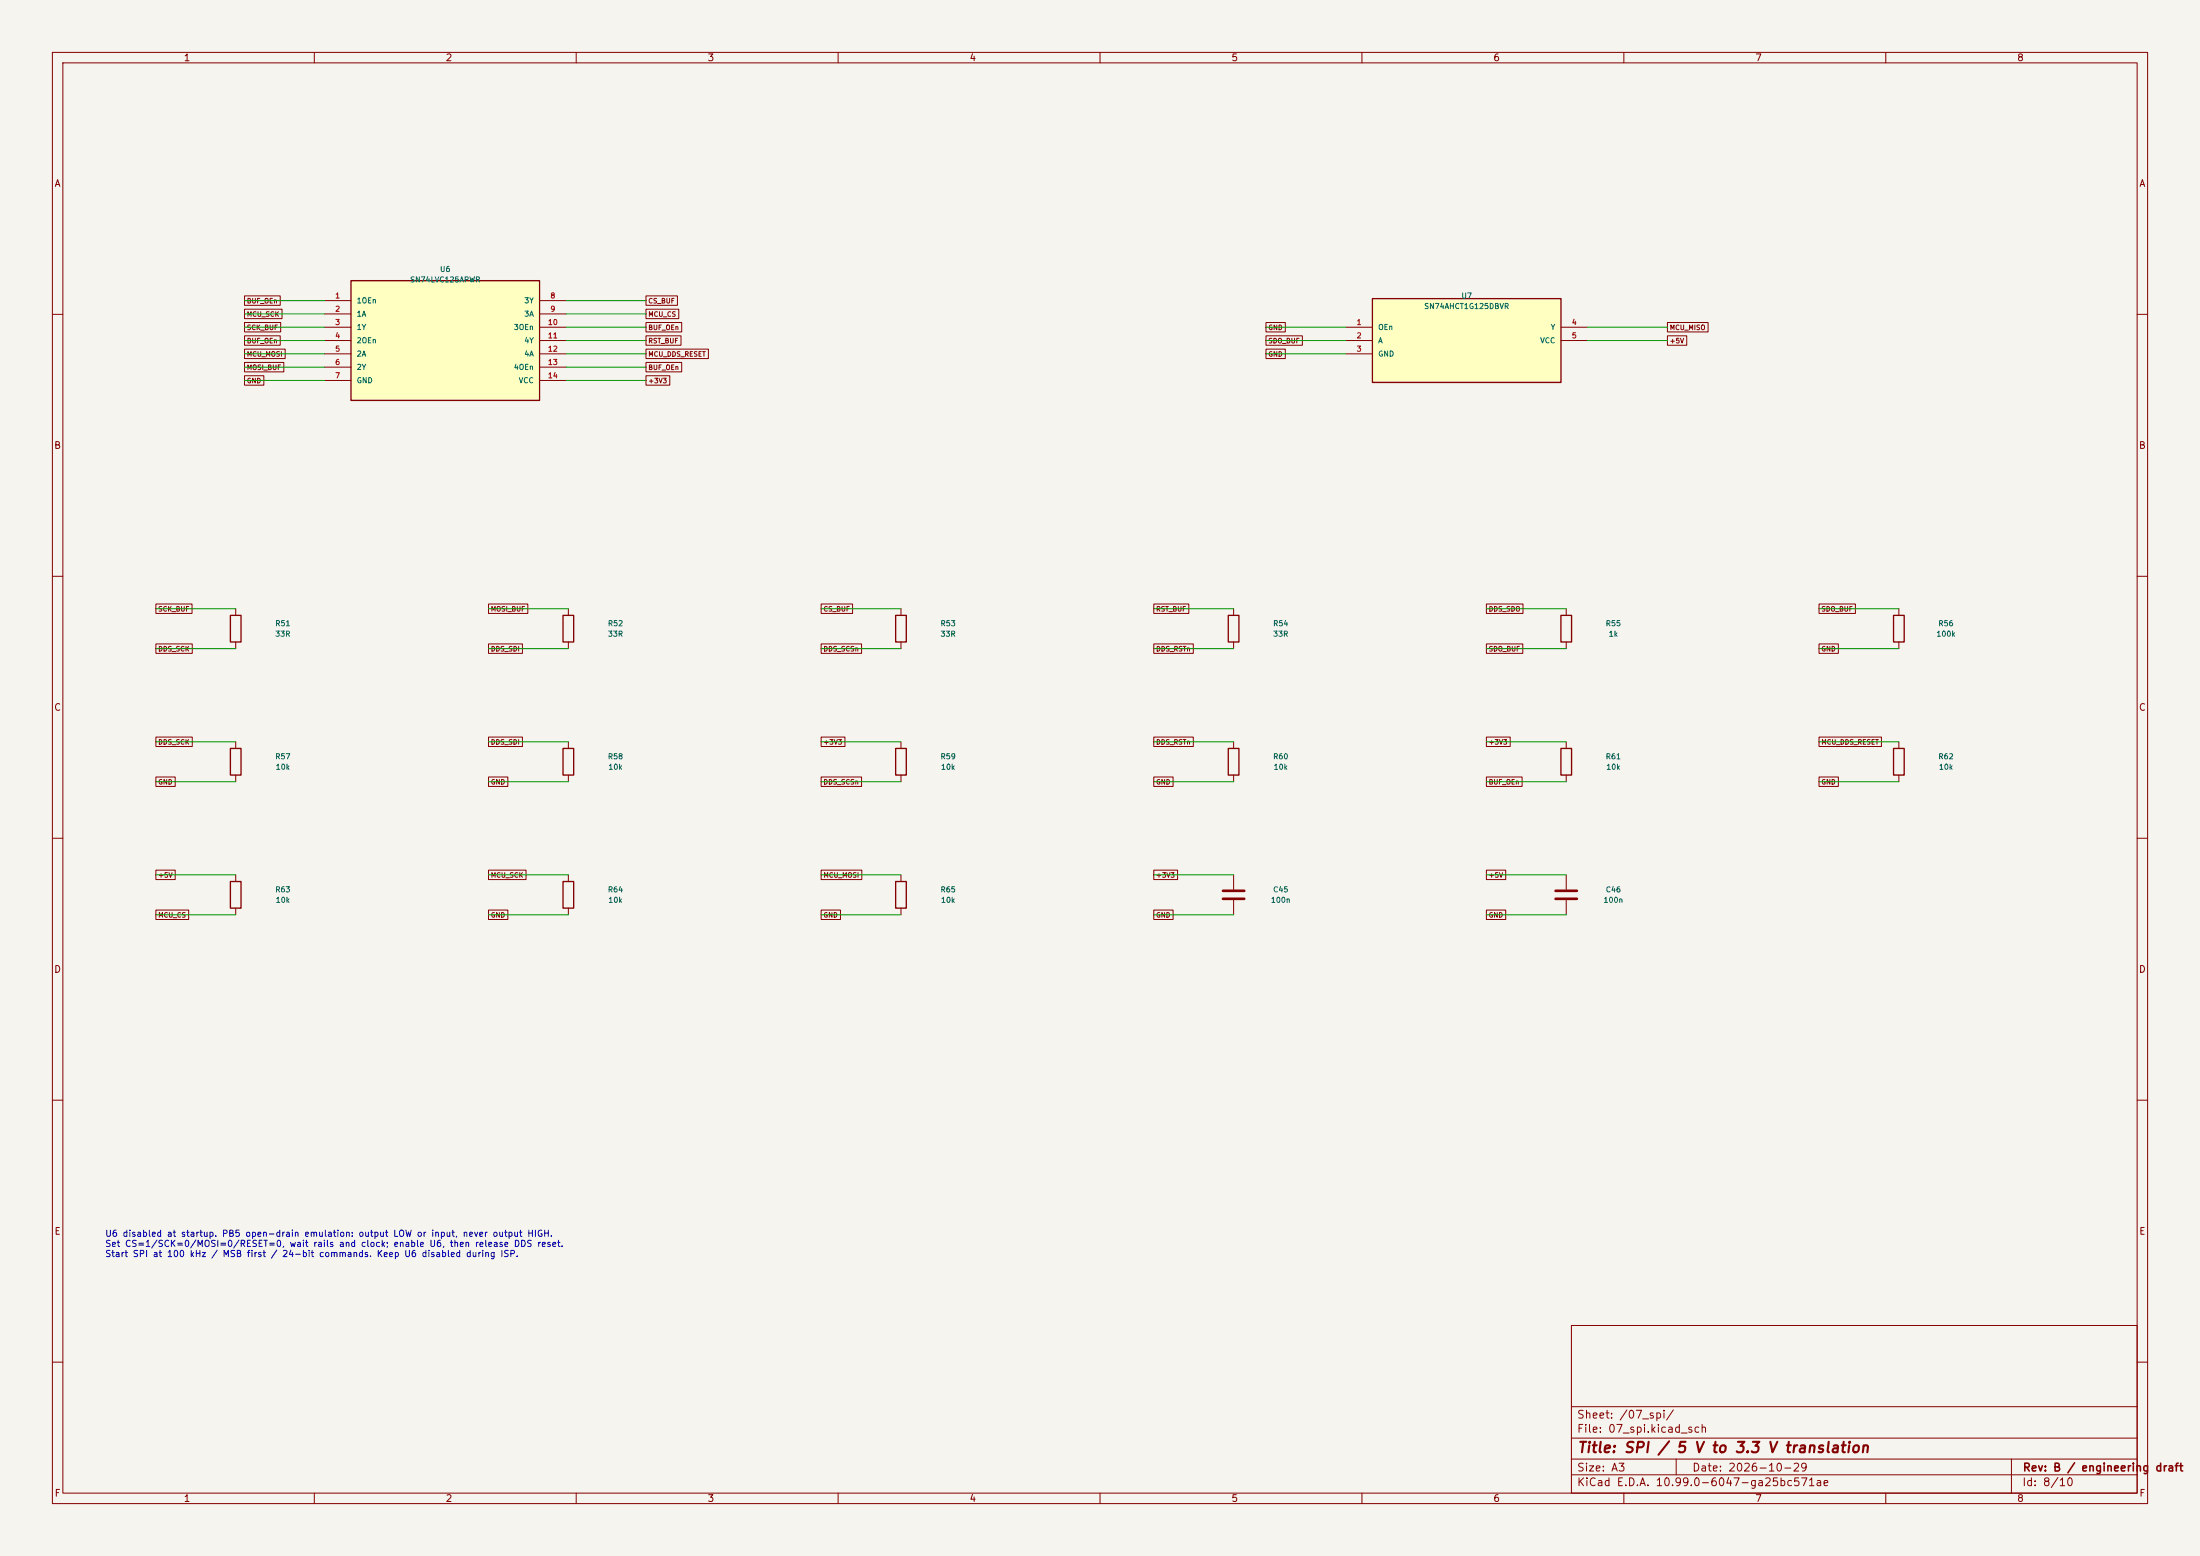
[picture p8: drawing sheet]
(kicad_sch (version 20250114) (generator "eeschema") (paper "A3") (title_block (title "SPI / 5 V to 3.3 V translation") (date "2026-10-29") (rev "B / engineering draft"))(lib_symbols (symbol "Local:AHCT1G125" (pin_names (offset 1)) (in_bom yes) (on_board yes)(property "Reference" "U" (at 0 13 0) (effects (font (size 1 1))))(property "Value" "AHCT1G125" (at 0 10 0) (effects (font (size 1 1))))(symbol "AHCT1G125_0_1" (rectangle (start -18 8) (end 18 -8) (stroke (width 0.254) (type default)) (fill (type background))))(symbol "AHCT1G125_1_1" (pin input line (at -23.08 2.54 0) (length 5.08) (name "OEn" (effects (font (size 1 1)))) (number "1" (effects (font (size 1 1)))))(pin input line (at -23.08 0.0 0) (length 5.08) (name "A" (effects (font (size 1 1)))) (number "2" (effects (font (size 1 1)))))(pin power_in line (at -23.08 -2.54 0) (length 5.08) (name "GND" (effects (font (size 1 1)))) (number "3" (effects (font (size 1 1)))))(pin tri_state line (at 23.08 2.54 180) (length 5.08) (name "Y" (effects (font (size 1 1)))) (number "4" (effects (font (size 1 1)))))(pin power_in line (at 23.08 0.0 180) (length 5.08) (name "VCC" (effects (font (size 1 1)))) (number "5" (effects (font (size 1 1)))))))(symbol "Local:C"
  (pin_numbers (hide yes))
  (pin_names
   (offset 0.254))
  (exclude_from_sim no)
  (in_bom yes)
  (on_board yes)
  (in_pos_files yes)
  (duplicate_pin_numbers_are_jumpers no)
  (property "Reference" "C" (at 0.635 2.54 0) (show_name no) (do_not_autoplace no) (effects (font (size 1.27 1.27)) (justify left)))
  (property "Value" "C" (at 0.635 -2.54 0) (show_name no) (do_not_autoplace no) (effects (font (size 1.27 1.27)) (justify left)))
  (property "Footprint" "" (at 0.9652 -3.81 0) (show_name no) (do_not_autoplace no) (hide yes) (effects (font (size 1.27 1.27))))
  (property "Datasheet" "" (at 0 0 0) (show_name no) (do_not_autoplace no) (hide yes) (effects (font (size 1.27 1.27))))
  (property "Description" "Unpolarized capacitor" (at 0 0 0) (show_name no) (do_not_autoplace no) (hide yes) (effects (font (size 1.27 1.27))))
  (symbol "C_0_1"
   (polyline (pts (xy -2.032 0.762) (xy 2.032 0.762)) (stroke (width 0.508) (type default)) (fill (type none)))
   (polyline (pts (xy -2.032 -0.762) (xy 2.032 -0.762)) (stroke (width 0.508) (type default)) (fill (type none))))
  (symbol "C_1_1"
   (pin passive line (at 0 3.81 270) (length 2.794) (name "" (effects (font (size 1.27 1.27)))) (number "1" (effects (font (size 1.27 1.27)))))
   (pin passive line (at 0 -3.81 90) (length 2.794) (name "" (effects (font (size 1.27 1.27)))) (number "2" (effects (font (size 1.27 1.27))))))
  (embedded_fonts no))(symbol "Local:LVC125" (pin_names (offset 1)) (in_bom yes) (on_board yes)(property "Reference" "U" (at 0 16.43 0) (effects (font (size 1 1))))(property "Value" "LVC125" (at 0 13.43 0) (effects (font (size 1 1))))(symbol "LVC125_0_1" (rectangle (start -18 11.43) (end 18 -11.43) (stroke (width 0.254) (type default)) (fill (type background))))(symbol "LVC125_1_1" (pin input line (at -23.08 7.62 0) (length 5.08) (name "1OEn" (effects (font (size 1 1)))) (number "1" (effects (font (size 1 1)))))(pin input line (at -23.08 5.08 0) (length 5.08) (name "1A" (effects (font (size 1 1)))) (number "2" (effects (font (size 1 1)))))(pin tri_state line (at -23.08 2.54 0) (length 5.08) (name "1Y" (effects (font (size 1 1)))) (number "3" (effects (font (size 1 1)))))(pin input line (at -23.08 0.0 0) (length 5.08) (name "2OEn" (effects (font (size 1 1)))) (number "4" (effects (font (size 1 1)))))(pin input line (at -23.08 -2.54 0) (length 5.08) (name "2A" (effects (font (size 1 1)))) (number "5" (effects (font (size 1 1)))))(pin tri_state line (at -23.08 -5.08 0) (length 5.08) (name "2Y" (effects (font (size 1 1)))) (number "6" (effects (font (size 1 1)))))(pin power_in line (at -23.08 -7.62 0) (length 5.08) (name "GND" (effects (font (size 1 1)))) (number "7" (effects (font (size 1 1)))))(pin tri_state line (at 23.08 7.62 180) (length 5.08) (name "3Y" (effects (font (size 1 1)))) (number "8" (effects (font (size 1 1)))))(pin input line (at 23.08 5.08 180) (length 5.08) (name "3A" (effects (font (size 1 1)))) (number "9" (effects (font (size 1 1)))))(pin input line (at 23.08 2.54 180) (length 5.08) (name "3OEn" (effects (font (size 1 1)))) (number "10" (effects (font (size 1 1)))))(pin tri_state line (at 23.08 0.0 180) (length 5.08) (name "4Y" (effects (font (size 1 1)))) (number "11" (effects (font (size 1 1)))))(pin input line (at 23.08 -2.54 180) (length 5.08) (name "4A" (effects (font (size 1 1)))) (number "12" (effects (font (size 1 1)))))(pin input line (at 23.08 -5.08 180) (length 5.08) (name "4OEn" (effects (font (size 1 1)))) (number "13" (effects (font (size 1 1)))))(pin power_in line (at 23.08 -7.62 180) (length 5.08) (name "VCC" (effects (font (size 1 1)))) (number "14" (effects (font (size 1 1)))))))(symbol "Local:R"
  (pin_numbers (hide yes))
  (pin_names
   (offset 0))
  (exclude_from_sim no)
  (in_bom yes)
  (on_board yes)
  (in_pos_files yes)
  (duplicate_pin_numbers_are_jumpers no)
  (property "Reference" "R" (at 2.032 0 90) (show_name no) (do_not_autoplace no) (effects (font (size 1.27 1.27))))
  (property "Value" "R" (at 0 0 90) (show_name no) (do_not_autoplace no) (effects (font (size 1.27 1.27))))
  (property "Footprint" "" (at -1.778 0 90) (show_name no) (do_not_autoplace no) (hide yes) (effects (font (size 1.27 1.27))))
  (property "Datasheet" "" (at 0 0 0) (show_name no) (do_not_autoplace no) (hide yes) (effects (font (size 1.27 1.27))))
  (property "Description" "Resistor" (at 0 0 0) (show_name no) (do_not_autoplace no) (hide yes) (effects (font (size 1.27 1.27))))
  (symbol "R_0_1"
   (rectangle (start -1.016 -2.54) (end 1.016 2.54) (stroke (width 0.254) (type default)) (fill (type none))))
  (symbol "R_1_1"
   (pin passive line (at 0 3.81 270) (length 1.27) (name "" (effects (font (size 1.27 1.27)))) (number "1" (effects (font (size 1.27 1.27)))))
   (pin passive line (at 0 -3.81 90) (length 1.27) (name "" (effects (font (size 1.27 1.27)))) (number "2" (effects (font (size 1.27 1.27))))))
  (embedded_fonts no)))(symbol (lib_id "Local:LVC125") (at 85 65 0) (unit 1) (in_bom yes) (on_board yes) (dnp no)(property "Reference" "U6" (at 85 51.379999999999995 0) (effects (font (size 1 1))))(property "Value" "SN74LVC125APWR" (at 85 53.379999999999995 0) (effects (font (size 1 1))))(pin "1")(pin "2")(pin "3")(pin "4")(pin "5")(pin "6")(pin "7")(pin "8")(pin "9")(pin "10")(pin "11")(pin "12")(pin "13")(pin "14"))(wire (pts (xy 61.9200 57.3800) (xy 46.6800 57.3800)) (stroke (width 0) (type default)))(global_label "BUF_OEn" (shape passive) (at 46.6800 57.3800 0) (effects (font (size 0.9 0.9)) (justify left))(property "Intersheetrefs" "${INTERSHEET_REFS}" (at 46.68 57.38 0) (effects (font (size 1 1)) (hide yes))))(wire (pts (xy 61.9200 59.9200) (xy 46.6800 59.9200)) (stroke (width 0) (type default)))(global_label "MCU_SCK" (shape passive) (at 46.6800 59.9200 0) (effects (font (size 0.9 0.9)) (justify left))(property "Intersheetrefs" "${INTERSHEET_REFS}" (at 46.68 59.92 0) (effects (font (size 1 1)) (hide yes))))(wire (pts (xy 61.9200 62.4600) (xy 46.6800 62.4600)) (stroke (width 0) (type default)))(global_label "SCK_BUF" (shape passive) (at 46.6800 62.4600 0) (effects (font (size 0.9 0.9)) (justify left))(property "Intersheetrefs" "${INTERSHEET_REFS}" (at 46.68 62.46 0) (effects (font (size 1 1)) (hide yes))))(wire (pts (xy 61.9200 65.0000) (xy 46.6800 65.0000)) (stroke (width 0) (type default)))(global_label "BUF_OEn" (shape passive) (at 46.6800 65.0000 0) (effects (font (size 0.9 0.9)) (justify left))(property "Intersheetrefs" "${INTERSHEET_REFS}" (at 46.68 65.0 0) (effects (font (size 1 1)) (hide yes))))(wire (pts (xy 61.9200 67.5400) (xy 46.6800 67.5400)) (stroke (width 0) (type default)))(global_label "MCU_MOSI" (shape passive) (at 46.6800 67.5400 0) (effects (font (size 0.9 0.9)) (justify left))(property "Intersheetrefs" "${INTERSHEET_REFS}" (at 46.68 67.54 0) (effects (font (size 1 1)) (hide yes))))(wire (pts (xy 61.9200 70.0800) (xy 46.6800 70.0800)) (stroke (width 0) (type default)))(global_label "MOSI_BUF" (shape passive) (at 46.6800 70.0800 0) (effects (font (size 0.9 0.9)) (justify left))(property "Intersheetrefs" "${INTERSHEET_REFS}" (at 46.68 70.08 0) (effects (font (size 1 1)) (hide yes))))(wire (pts (xy 61.9200 72.6200) (xy 46.6800 72.6200)) (stroke (width 0) (type default)))(global_label "GND" (shape passive) (at 46.6800 72.6200 0) (effects (font (size 0.9 0.9)) (justify left))(property "Intersheetrefs" "${INTERSHEET_REFS}" (at 46.68 72.62 0) (effects (font (size 1 1)) (hide yes))))(wire (pts (xy 108.0800 57.3800) (xy 123.3200 57.3800)) (stroke (width 0) (type default)))(global_label "CS_BUF" (shape passive) (at 123.3200 57.3800 0) (effects (font (size 0.9 0.9)) (justify left))(property "Intersheetrefs" "${INTERSHEET_REFS}" (at 123.32 57.38 0) (effects (font (size 1 1)) (hide yes))))(wire (pts (xy 108.0800 59.9200) (xy 123.3200 59.9200)) (stroke (width 0) (type default)))(global_label "MCU_CS" (shape passive) (at 123.3200 59.9200 0) (effects (font (size 0.9 0.9)) (justify left))(property "Intersheetrefs" "${INTERSHEET_REFS}" (at 123.32 59.92 0) (effects (font (size 1 1)) (hide yes))))(wire (pts (xy 108.0800 62.4600) (xy 123.3200 62.4600)) (stroke (width 0) (type default)))(global_label "BUF_OEn" (shape passive) (at 123.3200 62.4600 0) (effects (font (size 0.9 0.9)) (justify left))(property "Intersheetrefs" "${INTERSHEET_REFS}" (at 123.32 62.46 0) (effects (font (size 1 1)) (hide yes))))(wire (pts (xy 108.0800 65.0000) (xy 123.3200 65.0000)) (stroke (width 0) (type default)))(global_label "RST_BUF" (shape passive) (at 123.3200 65.0000 0) (effects (font (size 0.9 0.9)) (justify left))(property "Intersheetrefs" "${INTERSHEET_REFS}" (at 123.32 65.0 0) (effects (font (size 1 1)) (hide yes))))(wire (pts (xy 108.0800 67.5400) (xy 123.3200 67.5400)) (stroke (width 0) (type default)))(global_label "MCU_DDS_RESET" (shape passive) (at 123.3200 67.5400 0) (effects (font (size 0.9 0.9)) (justify left))(property "Intersheetrefs" "${INTERSHEET_REFS}" (at 123.32 67.54 0) (effects (font (size 1 1)) (hide yes))))(wire (pts (xy 108.0800 70.0800) (xy 123.3200 70.0800)) (stroke (width 0) (type default)))(global_label "BUF_OEn" (shape passive) (at 123.3200 70.0800 0) (effects (font (size 0.9 0.9)) (justify left))(property "Intersheetrefs" "${INTERSHEET_REFS}" (at 123.32 70.08 0) (effects (font (size 1 1)) (hide yes))))(wire (pts (xy 108.0800 72.6200) (xy 123.3200 72.6200)) (stroke (width 0) (type default)))(global_label "+3V3" (shape passive) (at 123.3200 72.6200 0) (effects (font (size 0.9 0.9)) (justify left))(property "Intersheetrefs" "${INTERSHEET_REFS}" (at 123.32 72.62 0) (effects (font (size 1 1)) (hide yes))))(symbol (lib_id "Local:AHCT1G125") (at 280 65 0) (unit 1) (in_bom yes) (on_board yes) (dnp no)(property "Reference" "U7" (at 280 56.46 0) (effects (font (size 1 1))))(property "Value" "SN74AHCT1G125DBVR" (at 280 58.46 0) (effects (font (size 1 1))))(pin "1")(pin "2")(pin "3")(pin "4")(pin "5"))(wire (pts (xy 256.9200 62.4600) (xy 241.6800 62.4600)) (stroke (width 0) (type default)))(global_label "GND" (shape passive) (at 241.6800 62.4600 0) (effects (font (size 0.9 0.9)) (justify left))(property "Intersheetrefs" "${INTERSHEET_REFS}" (at 241.68 62.46 0) (effects (font (size 1 1)) (hide yes))))(wire (pts (xy 256.9200 65.0000) (xy 241.6800 65.0000)) (stroke (width 0) (type default)))(global_label "SDO_BUF" (shape passive) (at 241.6800 65.0000 0) (effects (font (size 0.9 0.9)) (justify left))(property "Intersheetrefs" "${INTERSHEET_REFS}" (at 241.68 65.0 0) (effects (font (size 1 1)) (hide yes))))(wire (pts (xy 256.9200 67.5400) (xy 241.6800 67.5400)) (stroke (width 0) (type default)))(global_label "GND" (shape passive) (at 241.6800 67.5400 0) (effects (font (size 0.9 0.9)) (justify left))(property "Intersheetrefs" "${INTERSHEET_REFS}" (at 241.68 67.54 0) (effects (font (size 1 1)) (hide yes))))(wire (pts (xy 303.0800 62.4600) (xy 318.3200 62.4600)) (stroke (width 0) (type default)))(global_label "MCU_MISO" (shape passive) (at 318.3200 62.4600 0) (effects (font (size 0.9 0.9)) (justify left))(property "Intersheetrefs" "${INTERSHEET_REFS}" (at 318.32 62.46 0) (effects (font (size 1 1)) (hide yes))))(wire (pts (xy 303.0800 65.0000) (xy 318.3200 65.0000)) (stroke (width 0) (type default)))(global_label "+5V" (shape passive) (at 318.3200 65.0000 0) (effects (font (size 0.9 0.9)) (justify left))(property "Intersheetrefs" "${INTERSHEET_REFS}" (at 318.32 65.0 0) (effects (font (size 1 1)) (hide yes))))(symbol (lib_id "Local:R") (at 45.0 120.0 0) (unit 1) (in_bom yes) (on_board yes) (dnp no)(property "Reference" "R51" (at 54.0 119.0 0) (effects (font (size 1 1))))(property "Value" "33R" (at 54.0 121.0 0) (effects (font (size 1 1))))(pin "1")(pin "2"))(wire (pts (xy 45.0000 116.1900) (xy 29.7600 116.1900)) (stroke (width 0) (type default)))(global_label "SCK_BUF" (shape passive) (at 29.7600 116.1900 0) (effects (font (size 0.9 0.9)) (justify left))(property "Intersheetrefs" "${INTERSHEET_REFS}" (at 29.76 116.19 0) (effects (font (size 1 1)) (hide yes))))(wire (pts (xy 45.0000 123.8100) (xy 29.7600 123.8100)) (stroke (width 0) (type default)))(global_label "DDS_SCK" (shape passive) (at 29.7600 123.8100 0) (effects (font (size 0.9 0.9)) (justify left))(property "Intersheetrefs" "${INTERSHEET_REFS}" (at 29.76 123.81 0) (effects (font (size 1 1)) (hide yes))))(symbol (lib_id "Local:R") (at 108.5 120.0 0) (unit 1) (in_bom yes) (on_board yes) (dnp no)(property "Reference" "R52" (at 117.5 119.0 0) (effects (font (size 1 1))))(property "Value" "33R" (at 117.5 121.0 0) (effects (font (size 1 1))))(pin "1")(pin "2"))(wire (pts (xy 108.5000 116.1900) (xy 93.2600 116.1900)) (stroke (width 0) (type default)))(global_label "MOSI_BUF" (shape passive) (at 93.2600 116.1900 0) (effects (font (size 0.9 0.9)) (justify left))(property "Intersheetrefs" "${INTERSHEET_REFS}" (at 93.26 116.19 0) (effects (font (size 1 1)) (hide yes))))(wire (pts (xy 108.5000 123.8100) (xy 93.2600 123.8100)) (stroke (width 0) (type default)))(global_label "DDS_SDI" (shape passive) (at 93.2600 123.8100 0) (effects (font (size 0.9 0.9)) (justify left))(property "Intersheetrefs" "${INTERSHEET_REFS}" (at 93.26 123.81 0) (effects (font (size 1 1)) (hide yes))))(symbol (lib_id "Local:R") (at 172.0 120.0 0) (unit 1) (in_bom yes) (on_board yes) (dnp no)(property "Reference" "R53" (at 181.0 119.0 0) (effects (font (size 1 1))))(property "Value" "33R" (at 181.0 121.0 0) (effects (font (size 1 1))))(pin "1")(pin "2"))(wire (pts (xy 172.0000 116.1900) (xy 156.7600 116.1900)) (stroke (width 0) (type default)))(global_label "CS_BUF" (shape passive) (at 156.7600 116.1900 0) (effects (font (size 0.9 0.9)) (justify left))(property "Intersheetrefs" "${INTERSHEET_REFS}" (at 156.76 116.19 0) (effects (font (size 1 1)) (hide yes))))(wire (pts (xy 172.0000 123.8100) (xy 156.7600 123.8100)) (stroke (width 0) (type default)))(global_label "DDS_SCSn" (shape passive) (at 156.7600 123.8100 0) (effects (font (size 0.9 0.9)) (justify left))(property "Intersheetrefs" "${INTERSHEET_REFS}" (at 156.76 123.81 0) (effects (font (size 1 1)) (hide yes))))(symbol (lib_id "Local:R") (at 235.5 120.0 0) (unit 1) (in_bom yes) (on_board yes) (dnp no)(property "Reference" "R54" (at 244.5 119.0 0) (effects (font (size 1 1))))(property "Value" "33R" (at 244.5 121.0 0) (effects (font (size 1 1))))(pin "1")(pin "2"))(wire (pts (xy 235.5000 116.1900) (xy 220.2600 116.1900)) (stroke (width 0) (type default)))(global_label "RST_BUF" (shape passive) (at 220.2600 116.1900 0) (effects (font (size 0.9 0.9)) (justify left))(property "Intersheetrefs" "${INTERSHEET_REFS}" (at 220.26 116.19 0) (effects (font (size 1 1)) (hide yes))))(wire (pts (xy 235.5000 123.8100) (xy 220.2600 123.8100)) (stroke (width 0) (type default)))(global_label "DDS_RSTn" (shape passive) (at 220.2600 123.8100 0) (effects (font (size 0.9 0.9)) (justify left))(property "Intersheetrefs" "${INTERSHEET_REFS}" (at 220.26 123.81 0) (effects (font (size 1 1)) (hide yes))))(symbol (lib_id "Local:R") (at 299.0 120.0 0) (unit 1) (in_bom yes) (on_board yes) (dnp no)(property "Reference" "R55" (at 308.0 119.0 0) (effects (font (size 1 1))))(property "Value" "1k" (at 308.0 121.0 0) (effects (font (size 1 1))))(pin "1")(pin "2"))(wire (pts (xy 299.0000 116.1900) (xy 283.7600 116.1900)) (stroke (width 0) (type default)))(global_label "DDS_SDO" (shape passive) (at 283.7600 116.1900 0) (effects (font (size 0.9 0.9)) (justify left))(property "Intersheetrefs" "${INTERSHEET_REFS}" (at 283.76 116.19 0) (effects (font (size 1 1)) (hide yes))))(wire (pts (xy 299.0000 123.8100) (xy 283.7600 123.8100)) (stroke (width 0) (type default)))(global_label "SDO_BUF" (shape passive) (at 283.7600 123.8100 0) (effects (font (size 0.9 0.9)) (justify left))(property "Intersheetrefs" "${INTERSHEET_REFS}" (at 283.76 123.81 0) (effects (font (size 1 1)) (hide yes))))(symbol (lib_id "Local:R") (at 362.5 120.0 0) (unit 1) (in_bom yes) (on_board yes) (dnp no)(property "Reference" "R56" (at 371.5 119.0 0) (effects (font (size 1 1))))(property "Value" "100k" (at 371.5 121.0 0) (effects (font (size 1 1))))(pin "1")(pin "2"))(wire (pts (xy 362.5000 116.1900) (xy 347.2600 116.1900)) (stroke (width 0) (type default)))(global_label "SDO_BUF" (shape passive) (at 347.2600 116.1900 0) (effects (font (size 0.9 0.9)) (justify left))(property "Intersheetrefs" "${INTERSHEET_REFS}" (at 347.26 116.19 0) (effects (font (size 1 1)) (hide yes))))(wire (pts (xy 362.5000 123.8100) (xy 347.2600 123.8100)) (stroke (width 0) (type default)))(global_label "GND" (shape passive) (at 347.2600 123.8100 0) (effects (font (size 0.9 0.9)) (justify left))(property "Intersheetrefs" "${INTERSHEET_REFS}" (at 347.26 123.81 0) (effects (font (size 1 1)) (hide yes))))(symbol (lib_id "Local:R") (at 45.0 145.4 0) (unit 1) (in_bom yes) (on_board yes) (dnp no)(property "Reference" "R57" (at 54.0 144.4 0) (effects (font (size 1 1))))(property "Value" "10k" (at 54.0 146.4 0) (effects (font (size 1 1))))(pin "1")(pin "2"))(wire (pts (xy 45.0000 141.5900) (xy 29.7600 141.5900)) (stroke (width 0) (type default)))(global_label "DDS_SCK" (shape passive) (at 29.7600 141.5900 0) (effects (font (size 0.9 0.9)) (justify left))(property "Intersheetrefs" "${INTERSHEET_REFS}" (at 29.76 141.59 0) (effects (font (size 1 1)) (hide yes))))(wire (pts (xy 45.0000 149.2100) (xy 29.7600 149.2100)) (stroke (width 0) (type default)))(global_label "GND" (shape passive) (at 29.7600 149.2100 0) (effects (font (size 0.9 0.9)) (justify left))(property "Intersheetrefs" "${INTERSHEET_REFS}" (at 29.76 149.21 0) (effects (font (size 1 1)) (hide yes))))(symbol (lib_id "Local:R") (at 108.5 145.4 0) (unit 1) (in_bom yes) (on_board yes) (dnp no)(property "Reference" "R58" (at 117.5 144.4 0) (effects (font (size 1 1))))(property "Value" "10k" (at 117.5 146.4 0) (effects (font (size 1 1))))(pin "1")(pin "2"))(wire (pts (xy 108.5000 141.5900) (xy 93.2600 141.5900)) (stroke (width 0) (type default)))(global_label "DDS_SDI" (shape passive) (at 93.2600 141.5900 0) (effects (font (size 0.9 0.9)) (justify left))(property "Intersheetrefs" "${INTERSHEET_REFS}" (at 93.26 141.59 0) (effects (font (size 1 1)) (hide yes))))(wire (pts (xy 108.5000 149.2100) (xy 93.2600 149.2100)) (stroke (width 0) (type default)))(global_label "GND" (shape passive) (at 93.2600 149.2100 0) (effects (font (size 0.9 0.9)) (justify left))(property "Intersheetrefs" "${INTERSHEET_REFS}" (at 93.26 149.21 0) (effects (font (size 1 1)) (hide yes))))(symbol (lib_id "Local:R") (at 172.0 145.4 0) (unit 1) (in_bom yes) (on_board yes) (dnp no)(property "Reference" "R59" (at 181.0 144.4 0) (effects (font (size 1 1))))(property "Value" "10k" (at 181.0 146.4 0) (effects (font (size 1 1))))(pin "1")(pin "2"))(wire (pts (xy 172.0000 141.5900) (xy 156.7600 141.5900)) (stroke (width 0) (type default)))(global_label "+3V3" (shape passive) (at 156.7600 141.5900 0) (effects (font (size 0.9 0.9)) (justify left))(property "Intersheetrefs" "${INTERSHEET_REFS}" (at 156.76 141.59 0) (effects (font (size 1 1)) (hide yes))))(wire (pts (xy 172.0000 149.2100) (xy 156.7600 149.2100)) (stroke (width 0) (type default)))(global_label "DDS_SCSn" (shape passive) (at 156.7600 149.2100 0) (effects (font (size 0.9 0.9)) (justify left))(property "Intersheetrefs" "${INTERSHEET_REFS}" (at 156.76 149.21 0) (effects (font (size 1 1)) (hide yes))))(symbol (lib_id "Local:R") (at 235.5 145.4 0) (unit 1) (in_bom yes) (on_board yes) (dnp no)(property "Reference" "R60" (at 244.5 144.4 0) (effects (font (size 1 1))))(property "Value" "10k" (at 244.5 146.4 0) (effects (font (size 1 1))))(pin "1")(pin "2"))(wire (pts (xy 235.5000 141.5900) (xy 220.2600 141.5900)) (stroke (width 0) (type default)))(global_label "DDS_RSTn" (shape passive) (at 220.2600 141.5900 0) (effects (font (size 0.9 0.9)) (justify left))(property "Intersheetrefs" "${INTERSHEET_REFS}" (at 220.26 141.59 0) (effects (font (size 1 1)) (hide yes))))(wire (pts (xy 235.5000 149.2100) (xy 220.2600 149.2100)) (stroke (width 0) (type default)))(global_label "GND" (shape passive) (at 220.2600 149.2100 0) (effects (font (size 0.9 0.9)) (justify left))(property "Intersheetrefs" "${INTERSHEET_REFS}" (at 220.26 149.21 0) (effects (font (size 1 1)) (hide yes))))(symbol (lib_id "Local:R") (at 299.0 145.4 0) (unit 1) (in_bom yes) (on_board yes) (dnp no)(property "Reference" "R61" (at 308.0 144.4 0) (effects (font (size 1 1))))(property "Value" "10k" (at 308.0 146.4 0) (effects (font (size 1 1))))(pin "1")(pin "2"))(wire (pts (xy 299.0000 141.5900) (xy 283.7600 141.5900)) (stroke (width 0) (type default)))(global_label "+3V3" (shape passive) (at 283.7600 141.5900 0) (effects (font (size 0.9 0.9)) (justify left))(property "Intersheetrefs" "${INTERSHEET_REFS}" (at 283.76 141.59 0) (effects (font (size 1 1)) (hide yes))))(wire (pts (xy 299.0000 149.2100) (xy 283.7600 149.2100)) (stroke (width 0) (type default)))(global_label "BUF_OEn" (shape passive) (at 283.7600 149.2100 0) (effects (font (size 0.9 0.9)) (justify left))(property "Intersheetrefs" "${INTERSHEET_REFS}" (at 283.76 149.21 0) (effects (font (size 1 1)) (hide yes))))(symbol (lib_id "Local:R") (at 362.5 145.4 0) (unit 1) (in_bom yes) (on_board yes) (dnp no)(property "Reference" "R62" (at 371.5 144.4 0) (effects (font (size 1 1))))(property "Value" "10k" (at 371.5 146.4 0) (effects (font (size 1 1))))(pin "1")(pin "2"))(wire (pts (xy 362.5000 141.5900) (xy 347.2600 141.5900)) (stroke (width 0) (type default)))(global_label "MCU_DDS_RESET" (shape passive) (at 347.2600 141.5900 0) (effects (font (size 0.9 0.9)) (justify left))(property "Intersheetrefs" "${INTERSHEET_REFS}" (at 347.26 141.59 0) (effects (font (size 1 1)) (hide yes))))(wire (pts (xy 362.5000 149.2100) (xy 347.2600 149.2100)) (stroke (width 0) (type default)))(global_label "GND" (shape passive) (at 347.2600 149.2100 0) (effects (font (size 0.9 0.9)) (justify left))(property "Intersheetrefs" "${INTERSHEET_REFS}" (at 347.26 149.21 0) (effects (font (size 1 1)) (hide yes))))(symbol (lib_id "Local:R") (at 45.0 170.8 0) (unit 1) (in_bom yes) (on_board yes) (dnp no)(property "Reference" "R63" (at 54.0 169.8 0) (effects (font (size 1 1))))(property "Value" "10k" (at 54.0 171.8 0) (effects (font (size 1 1))))(pin "1")(pin "2"))(wire (pts (xy 45.0000 166.9900) (xy 29.7600 166.9900)) (stroke (width 0) (type default)))(global_label "+5V" (shape passive) (at 29.7600 166.9900 0) (effects (font (size 0.9 0.9)) (justify left))(property "Intersheetrefs" "${INTERSHEET_REFS}" (at 29.76 166.99 0) (effects (font (size 1 1)) (hide yes))))(wire (pts (xy 45.0000 174.6100) (xy 29.7600 174.6100)) (stroke (width 0) (type default)))(global_label "MCU_CS" (shape passive) (at 29.7600 174.6100 0) (effects (font (size 0.9 0.9)) (justify left))(property "Intersheetrefs" "${INTERSHEET_REFS}" (at 29.76 174.61 0) (effects (font (size 1 1)) (hide yes))))(symbol (lib_id "Local:R") (at 108.5 170.8 0) (unit 1) (in_bom yes) (on_board yes) (dnp no)(property "Reference" "R64" (at 117.5 169.8 0) (effects (font (size 1 1))))(property "Value" "10k" (at 117.5 171.8 0) (effects (font (size 1 1))))(pin "1")(pin "2"))(wire (pts (xy 108.5000 166.9900) (xy 93.2600 166.9900)) (stroke (width 0) (type default)))(global_label "MCU_SCK" (shape passive) (at 93.2600 166.9900 0) (effects (font (size 0.9 0.9)) (justify left))(property "Intersheetrefs" "${INTERSHEET_REFS}" (at 93.26 166.99 0) (effects (font (size 1 1)) (hide yes))))(wire (pts (xy 108.5000 174.6100) (xy 93.2600 174.6100)) (stroke (width 0) (type default)))(global_label "GND" (shape passive) (at 93.2600 174.6100 0) (effects (font (size 0.9 0.9)) (justify left))(property "Intersheetrefs" "${INTERSHEET_REFS}" (at 93.26 174.61 0) (effects (font (size 1 1)) (hide yes))))(symbol (lib_id "Local:R") (at 172.0 170.8 0) (unit 1) (in_bom yes) (on_board yes) (dnp no)(property "Reference" "R65" (at 181.0 169.8 0) (effects (font (size 1 1))))(property "Value" "10k" (at 181.0 171.8 0) (effects (font (size 1 1))))(pin "1")(pin "2"))(wire (pts (xy 172.0000 166.9900) (xy 156.7600 166.9900)) (stroke (width 0) (type default)))(global_label "MCU_MOSI" (shape passive) (at 156.7600 166.9900 0) (effects (font (size 0.9 0.9)) (justify left))(property "Intersheetrefs" "${INTERSHEET_REFS}" (at 156.76 166.99 0) (effects (font (size 1 1)) (hide yes))))(wire (pts (xy 172.0000 174.6100) (xy 156.7600 174.6100)) (stroke (width 0) (type default)))(global_label "GND" (shape passive) (at 156.7600 174.6100 0) (effects (font (size 0.9 0.9)) (justify left))(property "Intersheetrefs" "${INTERSHEET_REFS}" (at 156.76 174.61 0) (effects (font (size 1 1)) (hide yes))))(symbol (lib_id "Local:C") (at 235.5 170.8 0) (unit 1) (in_bom yes) (on_board yes) (dnp no)(property "Reference" "C45" (at 244.5 169.8 0) (effects (font (size 1 1))))(property "Value" "100n" (at 244.5 171.8 0) (effects (font (size 1 1))))(pin "1")(pin "2"))(wire (pts (xy 235.5000 166.9900) (xy 220.2600 166.9900)) (stroke (width 0) (type default)))(global_label "+3V3" (shape passive) (at 220.2600 166.9900 0) (effects (font (size 0.9 0.9)) (justify left))(property "Intersheetrefs" "${INTERSHEET_REFS}" (at 220.26 166.99 0) (effects (font (size 1 1)) (hide yes))))(wire (pts (xy 235.5000 174.6100) (xy 220.2600 174.6100)) (stroke (width 0) (type default)))(global_label "GND" (shape passive) (at 220.2600 174.6100 0) (effects (font (size 0.9 0.9)) (justify left))(property "Intersheetrefs" "${INTERSHEET_REFS}" (at 220.26 174.61 0) (effects (font (size 1 1)) (hide yes))))(symbol (lib_id "Local:C") (at 299.0 170.8 0) (unit 1) (in_bom yes) (on_board yes) (dnp no)(property "Reference" "C46" (at 308.0 169.8 0) (effects (font (size 1 1))))(property "Value" "100n" (at 308.0 171.8 0) (effects (font (size 1 1))))(pin "1")(pin "2"))(wire (pts (xy 299.0000 166.9900) (xy 283.7600 166.9900)) (stroke (width 0) (type default)))(global_label "+5V" (shape passive) (at 283.7600 166.9900 0) (effects (font (size 0.9 0.9)) (justify left))(property "Intersheetrefs" "${INTERSHEET_REFS}" (at 283.76 166.99 0) (effects (font (size 1 1)) (hide yes))))(wire (pts (xy 299.0000 174.6100) (xy 283.7600 174.6100)) (stroke (width 0) (type default)))(global_label "GND" (shape passive) (at 283.7600 174.6100 0) (effects (font (size 0.9 0.9)) (justify left))(property "Intersheetrefs" "${INTERSHEET_REFS}" (at 283.76 174.61 0) (effects (font (size 1 1)) (hide yes))))(text "U6 disabled at startup. PB5 open-drain emulation: output LOW or input, never output HIGH.\nSet CS=1/SCK=0/MOSI=0/RESET=0, wait rails and clock; enable U6, then release DDS reset.\nStart SPI at 100 kHz / MSB first / 24-bit commands. Keep U6 disabled during ISP." (at 20 235 0) (effects (font (size 1.2 1.2)) (justify left top))))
